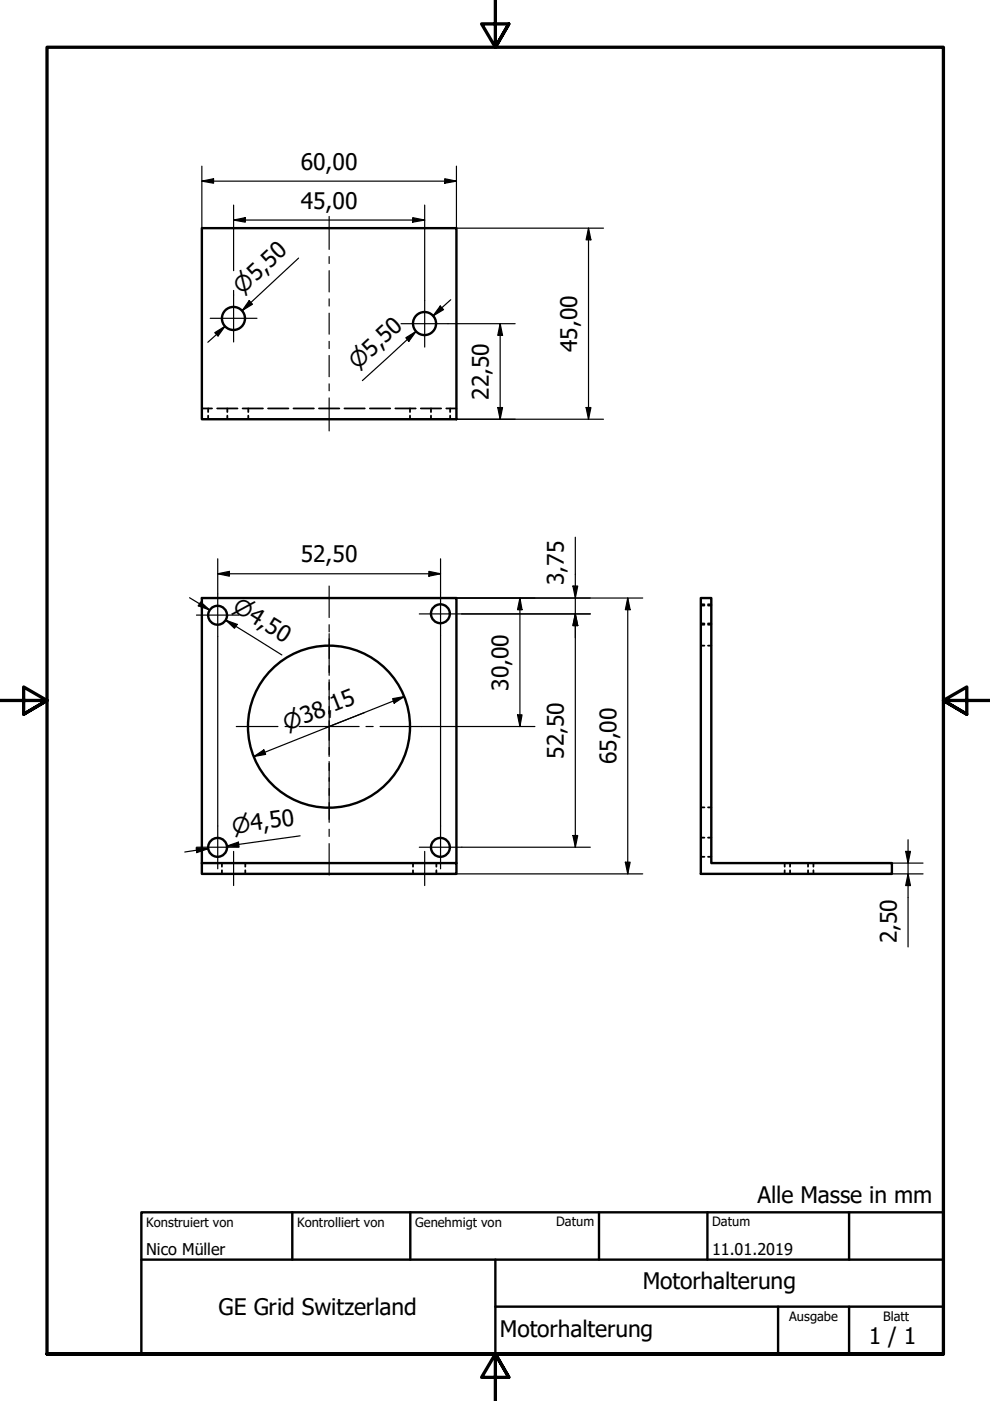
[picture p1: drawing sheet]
<svg xmlns="http://www.w3.org/2000/svg" width="210mm" height="297mm" viewBox="0 0 210 297" stroke-linecap="round" stroke-linejoin="round" font-family="sans-serif">
<!-- layer: Verdeckt (ISO) -->
<g fill="none" stroke="#000" stroke-width=".38">
<path d="M42.8 86.6h2.2M44.1 86.6v.8M44.1 88.1v.8M46 86.6h4.4M48.2 86.6v.8M48.2 88.1v.8M51.4 86.6h4.4M52.6 86.6v.8M52.6 88.1v.8M56.8 86.6h4.4M62.2 86.6h4.3M67.6 86.6h4.3"/>
<path d="M73 86.6h4.3M78.4 86.6h4.3M83.8 86.6h4.3M86.9 86.6v.8M86.9 88.1v.8M89.2 86.6h4.3M91.4 86.6v.8M91.4 88.1v.8M94.6 86.6h2.2M95.4 86.6v.8M95.4 88.1v.8M148.6 132.4h.8"/>
<path d="M148.6 128.4h.8M148.6 132.2h.8M148.6 128.1h.8M148.6 136.9h.8M150.1 132.4h.7M150.1 128.4h.7M150.1 132.2h.7M150.1 128.1h.7M150.1 136.9h.7M148.6 177.6h.8M148.6 171.2h.8M150.1 177.6h.7"/>
<path d="M150.1 171.2h.7M47.1 183v.8M47.1 184.5v.8M52 183v.8M52 184.5v.8M87.6 183v.8M87.6 184.5v.8M92.5 183v.8M92.5 184.5v.8M148.6 181.7h.8M150.1 181.7h.7M166.4 183v.8"/>
<path d="M166.4 184.5v.8M167.5 183v.8M167.5 184.5v.8M171.3 183v.8M171.3 184.5v.8M172.5 183v.8M172.5 184.5v.8"/>
</g>
<!-- layer: Sichtbar (ISO) -->
<g fill="none" stroke="#000" stroke-width=".51">
<path d="M42.8 48.4h54v40.5h-54zM148.6 126.8h2.2v56.2h38.3v2.3h-40.5zM42.8 183h54v2.3h-54v-58.5h54v56.2"/>
<circle cx="49.5" cy="67.5" r="2.44"/>
<circle cx="90" cy="68.6" r="2.44"/>
<circle cx="46.1" cy="130.4" r="2"/>
<circle cx="93.4" cy="130.1" r="2"/>
<circle cx="69.8" cy="154.1" r="17.2"/>
<circle cx="46.1" cy="179.7" r="2"/>
<circle cx="93.4" cy="179.7" r="2"/>
</g>
<!-- layer: Rahmen (ISO) -->
<path d="M105 0v10l-2.9-4.9h5.8l-2.9 4.9 2.9-4.9M0 148.5h10l-5-2.8v5.7l5-2.9-5 2.9M210 148.5h-10l5-2.8v5.7l-5-2.9 5 2.9M10 287.1v-277.1h190v277.1h-190h190M107.9 292l-2.9-4.9 2.9 4.9h-5.8l2.9-4.9v9.9" fill="none" stroke="#000" stroke-width=".7"/>
<!-- layer: Titel (ISO) -->
<path d="M30 257h170v30.1h-170zM62 257v10.1M87 257v10.1M127 257v10.1M150 257v10.1M180 257v10.1M30 267.1h170M105 277h95M105 267.1v20M165 277v10.1M180 277v10.1" fill="none" stroke="#000" stroke-width=".51"/>
<g fill="none" stroke="#000" stroke-width=".25">
<path d="M42.8 38.4l2.5-.5v.9zM42.8 38.4h54M42.8 35.2v13.2M94.3 37.9l2.5 .5-2.5 .4zM96.8 35.2v13.2h31.2M49.5 46.7l2.5-.5v.9zM49.5 46.7h40.5M49.5 43.5v13.9M63.3 54.7l-11.9 11.1 1.7-1.7M87.5 46.2l2.5 .5-2.5 .4zM90 43.5v20.2M124.8 48.4l.5 2.4h-1z"/>
<path d="M124.8 48.4v40.5M45.5 70.5l2.2-1.3-1.5 2zM47.7 69.2l-3.6 3.4M49.5 61.6v.9M52.8 63.7l.7 .8-2.1 1.3zM86 71.6l2.2-1.3-1.5 2.1zM86.4 72l1.8-1.7-11.4 10.4M93.3 64.9l.7 .7-2.2 1.4zM95 68.6h14.2M95.6 63.5l-3.8 3.5M106 68.6l.6 2.5h-1.1zM106 68.6v20.3"/>
<path d="M96.8 88.9h31.2M105.5 86.4h1.1l-.6 2.5zM124.3 86.4h1l-.5 2.5zM46.2 118.5v7.4M93.4 118.5v7.2M122 113.9v65.7M40.2 126.7l4.2 2.6M42.5 127.6l1.9 1.7-2.4-.9zM46.2 121.7l2.4-.6v1.1zM46.2 121.7h47.2M46.2 134.9v40.2M47.9 131.5l2.4 .9-.6 .8z"/>
<path d="M50 132.8l-2.1-1.3 11.9 7.4M90.9 121.1l2.5 .6-2.5 .5zM93.4 134.7v40.4M96.8 126.8h39.5M97.9 130.2h27.3M110.2 126.8l.5 2.5h-1zM110.2 126.8v27.2M121.5 124.3h1l-.5 2.5zM122 130.2l.5 2.4h-1zM133.1 126.8l.5 2.5h-1zM133.1 126.8v58.5M77.2 151.1l-8.1 3.2"/>
<path d="M83.2 148.1l2.5-.4-2.1 1.4zM85.7 147.7l-31.9 12.7M89.5 154h23.9M109.7 151.6h1l-.5 2.4zM41.6 179.8l2.5 .1-2.4 .9zM44.1 179.9l-4.9 .7M48.1 179.4l2.4-.9 .2 1zM53.8 160.4l2.1-1.4 .4 .9zM63.6 177.2l-15.5 2.2 2.5-.4M97.9 179.6h27.3M121.5 177.2h1l-.5 2.4zM192.5 178v22.8"/>
<path d="M96.8 185.3h39.5M132.6 182.8h1l-.5 2.5zM189.1 185.3h6.6M189.1 183h6.6M192 180.5h1l-.5 2.5zM192.5 185.3l.5 2.5h-1z"/>
</g>
<g fill="#000">
<path d="M42.8 38.4l2.5-.5v.9z" fill-rule="evenodd"/>
<path d="M94.3 37.9l2.5 .5-2.5 .4z" fill-rule="evenodd"/>
<path d="M49.5 46.7l2.5-.5v.9z" fill-rule="evenodd"/>
<path d="M87.5 46.2l2.5 .5-2.5 .4z" fill-rule="evenodd"/>
<path d="M124.8 48.4l.5 2.4h-1z" fill-rule="evenodd"/>
<path d="M45.5 70.5l2.2-1.3-1.5 2z" fill-rule="evenodd"/>
<path d="M52.8 63.7l.7 .8-2.1 1.3z" fill-rule="evenodd"/>
<path d="M86 71.6l2.2-1.3-1.5 2.1z" fill-rule="evenodd"/>
<path d="M93.3 64.9l.7 .7-2.2 1.4z" fill-rule="evenodd"/>
<path d="M106 68.6l.6 2.5h-1.1z" fill-rule="evenodd"/>
<path d="M105.5 86.4h1.1l-.6 2.5z" fill-rule="evenodd"/>
<path d="M124.3 86.4h1l-.5 2.5z" fill-rule="evenodd"/>
<path d="M42.5 127.6l1.9 1.7-2.4-.9z" fill-rule="evenodd"/>
<path d="M46.2 121.7l2.4-.6v1.1z" fill-rule="evenodd"/>
<path d="M47.9 131.5l2.4 .9-.6 .8z" fill-rule="evenodd"/>
<path d="M90.9 121.1l2.5 .6-2.5 .5z" fill-rule="evenodd"/>
<path d="M110.2 126.8l.5 2.5h-1z" fill-rule="evenodd"/>
<path d="M121.5 124.3h1l-.5 2.5z" fill-rule="evenodd"/>
<path d="M122 130.2l.5 2.4h-1z" fill-rule="evenodd"/>
<path d="M122 130.2l.5 2.4h-1z" fill-rule="evenodd"/>
<path d="M133.1 126.8l.5 2.5h-1z" fill-rule="evenodd"/>
<path d="M53.8 160.4l2.1-1.4 .4 .9z" fill-rule="evenodd"/>
<path d="M83.2 148.1l2.5-.4-2.1 1.4z" fill-rule="evenodd"/>
<path d="M109.7 151.6h1l-.5 2.4z" fill-rule="evenodd"/>
<path d="M48.1 179.4l2.4-.9 .2 1z" fill-rule="evenodd"/>
<path d="M121.5 177.2h1l-.5 2.4z" fill-rule="evenodd"/>
<path d="M41.6 179.8l2.5 .1-2.4 .9z" fill-rule="evenodd"/>
<path d="M132.6 182.8h1l-.5 2.5z" fill-rule="evenodd"/>
<path d="M192 180.5h1l-.5 2.5z" fill-rule="evenodd"/>
<path d="M192.5 185.3l.5 2.5h-1z" fill-rule="evenodd"/>
</g>
<!-- layer: Mittellinie (ISO) -->
<g fill="none" stroke="#000" stroke-width=".25">
<path d="M69.8 45.9v7M69.8 54.4v1.5M69.8 57.4v4.5M69.8 63.4v1.5M69.8 66.4v4.5M69.8 72.4v1.5M69.8 75.4v4.5M69.8 81.4v1.5M69.8 84.4v7M69.8 124.3v6.6M69.8 132.4v1.6M69.8 135.4v4.2"/>
<path d="M69.8 141.1v1.5M69.8 144.1v4.2M69.8 149.8v1.5M69.8 152.8v4.2M69.8 158.5v1.5M69.8 161.5v4.2M69.8 167.2v1.4M69.8 170.2v4.2M69.8 175.8v1.5M69.8 178.9v6.6M49.5 180.5v7.3M90 180.5v7.3"/>
</g>
<!-- layer: Mittelpunktmarkierung (ISO) -->
<g fill="none" stroke="#000" stroke-width=".25">
<path d="M44.6 67.5h9.9M49.5 62.5v10M85 68.6h10M90 63.7v9.9M41.7 130.4h9M46.2 125.9v9M69.8 134.4v8.8M88.9 130.2h9M93.4 125.7v9M50.1 154h8.8M60.5 154h1.4M63.4 154h12.7"/>
<path d="M69.8 144.7v1.5M69.8 147.7v12.7M77.6 154h1.5M80.6 154h8.9M41.7 179.6h9M46.2 175.1v9.1M69.8 161.8v1.6M69.8 164.9v8.8M88.9 179.6h9M93.4 175.1v9.1"/>
</g>
<g font-size="4.8">
<text x="63.8" y="36">60,00</text>
<text x="63.8" y="44.2">45,00</text>
<text x="122.4" y="74.6" transform="rotate(-90 122.4 74.6)">45,00</text>
<text x="103.6" y="84.8" transform="rotate(-90 103.6 84.8)">22,50</text>
<text x="63.8" y="119.2">52,50</text>
<text x="119.6" y="124" transform="rotate(-90 119.6 124)">3,75</text>
<text x="107.8" y="146.4" transform="rotate(-90 107.8 146.4)">30,00</text>
<text x="119.6" y="160.9" transform="rotate(-90 119.6 160.9)">52,50</text>
<text x="130.7" y="162" transform="rotate(-90 130.7 162)">65,00</text>
<text x="190.2" y="200" transform="rotate(-90 190.2 200)">2,50</text>
<text x="160.6" y="255">Alle Masse in mm</text>
<text x="136.3" y="273.4">Motorhalterung</text>
<text x="46.4" y="278.9">GE Grid Switzerland</text>
<text x="106" y="283.4">Motorhalterung</text>
<text x="184.2" y="285">1 / 1</text>
</g>
<g font-size="4.6">
<text x="51.4" y="62.5" transform="rotate(-43 51.4 62.5)">⌀5,50</text>
<text x="75.8" y="78.4" transform="rotate(-43 75.8 78.4)">⌀5,50</text>
<text x="49.1" y="129.4" transform="rotate(32 49.1 129.4)">⌀4,50</text>
<text x="60.8" y="155" transform="rotate(-22 60.8 155)">⌀38,15</text>
<text x="49.4" y="176.8" transform="rotate(-8 49.4 176.8)">⌀4,50</text>
</g>
<g font-size="3.4">
<text x="31" y="266">Nico Müller</text>
<text x="151" y="266">11.01.2019</text>
</g>
<g font-size="2.7">
<text x="31" y="260.1">Konstruiert von</text>
<text x="63" y="260.1">Kontrolliert von</text>
<text x="88" y="260.1">Genehmigt von</text>
<text x="117.9" y="260">Datum</text>
<text x="151" y="260">Datum</text>
<text x="167.3" y="280.1">Ausgabe</text>
<text x="187.3" y="280.1">Blatt</text>
</g>
</svg>
